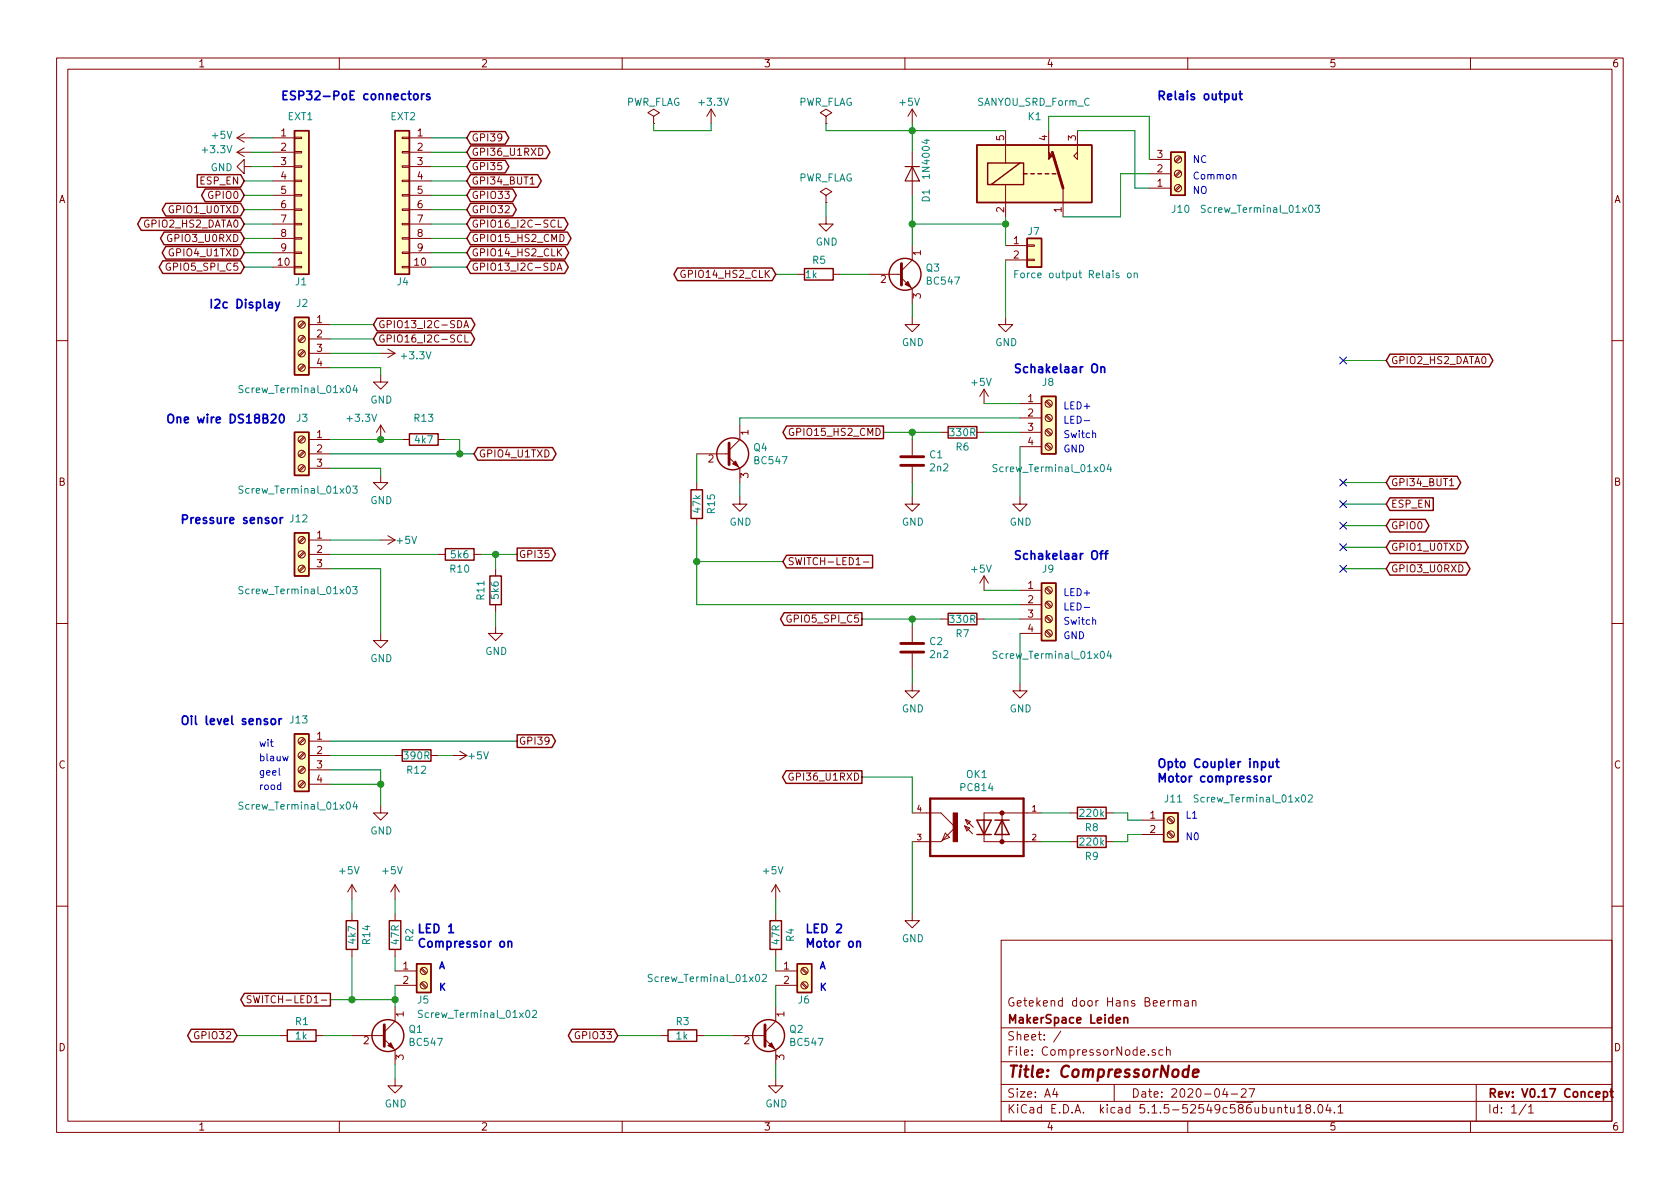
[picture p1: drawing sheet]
EESchema Schematic File Version 4
EELAYER 30 0
EELAYER END
$Descr A4 11693 8268
encoding utf-8
Sheet 1 1
Title "CompressorNode"
Date "2020-04-27"
Rev "V0.17 Concept"
Comp "MakerSpace Leiden"
Comment1 "Getekend door Hans Beerman"
Comment2 ""
Comment3 ""
Comment4 ""
$EndDescr
$Comp
L Connector_Generic:Conn_01x10 J1
U 1 1
P 2100 1350
F 0 "J1" H 2050 750 50  0000 L CNN
F 1 "EXT1" H 2000 1900 50  0000 L CNN
F 2 "Connector_PinSocket_2.54mm:PinSocket_1x10_P2.54mm_Vertical" H 2100 1350 50  0001 C CNN
F 3 "~" H 2100 1350 50  0001 C CNN
	1    2100 1350
	1    0    0    -1  
$EndComp
$Comp
L Connector_Generic:Conn_01x10 J4
U 1 1
P 2800 1350
F 0 "J4" H 2750 750 50  0000 L CNN
F 1 "EXT2" H 2700 1900 50  0000 L CNN
F 2 "Connector_PinSocket_2.54mm:PinSocket_1x10_P2.54mm_Vertical" H 2800 1350 50  0001 C CNN
F 3 "~" H 2800 1350 50  0001 C CNN
	1    2800 1350
	-1   0    0    -1  
$EndComp
Text GLabel 1700 1250 0    50   Input ~ 0
ESP_EN
$Comp
L power:+3.3V #PWR02
U 1 1
P 1750 1050
F 0 "#PWR02" H 1750 900 50  0001 C CNN
F 1 "+3.3V" V 1765 1178 50  0000 L CNN
F 2 "" H 1750 1050 50  0001 C CNN
F 3 "" H 1750 1050 50  0001 C CNN
	1    1750 1050
	0    -1   -1   0   
$EndComp
$Comp
L power:+5V #PWR01
U 1 1
P 1750 950
F 0 "#PWR01" H 1750 800 50  0001 C CNN
F 1 "+5V" V 1765 1078 50  0000 L CNN
F 2 "" H 1750 950 50  0001 C CNN
F 3 "" H 1750 950 50  0001 C CNN
	1    1750 950 
	0    -1   -1   0   
$EndComp
Text GLabel 1700 1550 0    50   BiDi ~ 0
GPIO2_HS2_DATA0
Text GLabel 1700 1450 0    50   BiDi ~ 0
GPIO1_U0TXD
Wire Wire Line
	1750 950  1900 950 
Wire Wire Line
	1750 1050 1900 1050
Wire Wire Line
	1750 1150 1900 1150
Wire Wire Line
	1700 1250 1900 1250
Wire Wire Line
	1700 1450 1900 1450
Wire Wire Line
	1700 1550 1900 1550
Text GLabel 1700 1350 0    50   BiDi ~ 0
GPIO0
Wire Wire Line
	1700 1350 1900 1350
Text GLabel 1700 1650 0    50   BiDi ~ 0
GPIO3_U0RXD
Wire Wire Line
	1700 1650 1900 1650
Text GLabel 1700 1750 0    50   BiDi ~ 0
GPIO4_U1TXD
Wire Wire Line
	1700 1750 1900 1750
Text GLabel 1700 1850 0    50   BiDi ~ 0
GPIO5_SPI_C5
Wire Wire Line
	1700 1850 1900 1850
Text Notes 1950 700  0    59   ~ 12
ESP32-PoE connectors
Text GLabel 3250 950  2    50   BiDi ~ 0
GPI39
Text GLabel 3250 1050 2    50   BiDi ~ 0
GPI36_U1RXD
Text GLabel 3250 1150 2    50   BiDi ~ 0
GPI35
Text GLabel 3250 1350 2    50   BiDi ~ 0
GPIO33
Text GLabel 3250 1450 2    50   BiDi ~ 0
GPIO32
Text GLabel 3250 1550 2    50   BiDi ~ 0
GPIO16_I2C-SCL
Text GLabel 3250 1650 2    50   BiDi ~ 0
GPIO15_HS2_CMD
Text GLabel 3250 1750 2    50   BiDi ~ 0
GPIO14_HS2_CLK
Text GLabel 3250 1850 2    50   BiDi ~ 0
GPIO13_I2C-SDA
Text GLabel 3250 1250 2    50   BiDi ~ 0
GPI34_BUT1
Wire Wire Line
	3000 1050 3250 1050
Wire Wire Line
	3000 1150 3250 1150
Wire Wire Line
	3000 1350 3250 1350
Wire Wire Line
	3000 1450 3250 1450
Wire Wire Line
	3000 1550 3250 1550
Wire Wire Line
	3000 1650 3250 1650
Wire Wire Line
	3000 1750 3250 1750
Wire Wire Line
	3000 1850 3250 1850
$Comp
L Device:R R6
U 1 1
P 6700 3000
F 0 "R6" V 6800 3000 50  0000 C CNN
F 1 "330R" V 6700 3000 50  0000 C CNN
F 2 "Resistor_THT:R_Axial_DIN0207_L6.3mm_D2.5mm_P7.62mm_Horizontal" V 6630 3000 50  0001 C CNN
F 3 "~" H 6700 3000 50  0001 C CNN
	1    6700 3000
	0    1    1    0   
$EndComp
Wire Wire Line
	6850 3000 7100 3000
Wire Wire Line
	7100 3450 7100 3100
$Comp
L Device:C C1
U 1 1
P 6350 3200
F 0 "C1" H 6465 3246 50  0000 L CNN
F 1 "2n2" H 6465 3155 50  0000 L CNN
F 2 "Capacitor_THT:C_Disc_D5.1mm_W3.2mm_P5.00mm" H 6388 3050 50  0001 C CNN
F 3 "~" H 6350 3200 50  0001 C CNN
	1    6350 3200
	1    0    0    -1  
$EndComp
Wire Wire Line
	6350 3450 6350 3350
Wire Wire Line
	6350 3050 6350 3000
Wire Wire Line
	6350 3000 6550 3000
Text GLabel 6000 5400 0    50   Output ~ 0
GPI36_U1RXD
Text Notes 7050 2600 0    59   ~ 12
Schakelaar On
$Comp
L power:GND #PWR020
U 1 1
P 7100 3450
F 0 "#PWR020" H 7100 3200 50  0001 C CNN
F 1 "GND" H 7105 3277 50  0000 C CNN
F 2 "" H 7100 3450 50  0001 C CNN
F 3 "" H 7100 3450 50  0001 C CNN
	1    7100 3450
	1    0    0    -1  
$EndComp
$Comp
L power:GND #PWR016
U 1 1
P 6350 3450
F 0 "#PWR016" H 6350 3200 50  0001 C CNN
F 1 "GND" H 6355 3277 50  0000 C CNN
F 2 "" H 6350 3450 50  0001 C CNN
F 3 "" H 6350 3450 50  0001 C CNN
	1    6350 3450
	1    0    0    -1  
$EndComp
$Comp
L power:GND #PWR03
U 1 1
P 1750 1150
F 0 "#PWR03" H 1750 900 50  0001 C CNN
F 1 "GND" V 1755 1022 50  0000 R CNN
F 2 "" H 1750 1150 50  0001 C CNN
F 3 "" H 1750 1150 50  0001 C CNN
	1    1750 1150
	0    1    1    0   
$EndComp
$Comp
L Connector:Screw_Terminal_01x03 J10
U 1 1
P 8200 1200
F 0 "J10" H 8150 1450 50  0000 L CNN
F 1 "Screw_Terminal_01x03" H 8350 1450 50  0000 L CNN
F 2 "TerminalBlock_RND:TerminalBlock_RND_205-00288_1x03_P5.08mm_Horizontal" H 8200 1200 50  0001 C CNN
F 3 "~" H 8200 1200 50  0001 C CNN
	1    8200 1200
	1    0    0    1   
$EndComp
Wire Wire Line
	7300 900  7300 800 
Wire Wire Line
	7300 800  8000 800 
Wire Wire Line
	8000 800  8000 1100
$Comp
L power:+5V #PWR014
U 1 1
P 6350 850
F 0 "#PWR014" H 6350 700 50  0001 C CNN
F 1 "+5V" H 6250 1000 50  0000 L CNN
F 2 "" H 6350 850 50  0001 C CNN
F 3 "" H 6350 850 50  0001 C CNN
	1    6350 850 
	1    0    0    -1  
$EndComp
Wire Wire Line
	6350 850  6350 900 
$Comp
L Connector:Screw_Terminal_01x02 J11
U 1 1
P 8150 5700
F 0 "J11" H 8100 5850 50  0000 L CNN
F 1 "Screw_Terminal_01x02" H 8300 5850 50  0000 L CNN
F 2 "TerminalBlock_RND:TerminalBlock_RND_205-00287_1x02_P5.08mm_Horizontal" H 8150 5700 50  0001 C CNN
F 3 "~" H 8150 5700 50  0001 C CNN
	1    8150 5700
	1    0    0    -1  
$EndComp
$Comp
L Device:R R9
U 1 1
P 7600 5850
F 0 "R9" V 7700 5850 50  0000 C CNN
F 1 "220k" V 7600 5850 50  0000 C CNN
F 2 "Resistor_THT:R_Axial_DIN0614_L14.3mm_D5.7mm_P20.32mm_Horizontal" V 7530 5850 50  0001 C CNN
F 3 "~" H 7600 5850 50  0001 C CNN
	1    7600 5850
	0    1    1    0   
$EndComp
$Comp
L Device:R R8
U 1 1
P 7600 5650
F 0 "R8" V 7700 5650 50  0000 C CNN
F 1 "220k" V 7600 5650 50  0000 C CNN
F 2 "Resistor_THT:R_Axial_DIN0614_L14.3mm_D5.7mm_P20.32mm_Horizontal" V 7530 5650 50  0001 C CNN
F 3 "~" H 7600 5650 50  0001 C CNN
	1    7600 5650
	0    1    1    0   
$EndComp
Wire Wire Line
	7750 5850 7850 5850
Wire Wire Line
	7850 5850 7850 5800
Wire Wire Line
	7850 5800 7950 5800
Wire Wire Line
	7750 5650 7850 5650
Wire Wire Line
	7850 5650 7850 5700
Wire Wire Line
	7850 5700 7950 5700
$Comp
L power:GND #PWR018
U 1 1
P 6350 6350
F 0 "#PWR018" H 6350 6100 50  0001 C CNN
F 1 "GND" H 6355 6177 50  0000 C CNN
F 2 "" H 6350 6350 50  0001 C CNN
F 3 "" H 6350 6350 50  0001 C CNN
	1    6350 6350
	1    0    0    -1  
$EndComp
Wire Wire Line
	6350 5850 6350 6350
Wire Wire Line
	6350 5400 6350 5650
Text Notes 8050 700  0    59   ~ 12
Relais output
Text Notes 8050 5450 0    59   ~ 12
Opto Coupler input \nMotor compressor
$Comp
L power:PWR_FLAG #FLG02
U 1 1
P 5750 850
F 0 "#FLG02" H 5750 925 50  0001 C CNN
F 1 "PWR_FLAG" H 5750 1000 50  0000 C CNN
F 2 "" H 5750 850 50  0001 C CNN
F 3 "~" H 5750 850 50  0001 C CNN
	1    5750 850 
	1    0    0    -1  
$EndComp
Text Notes 8300 1135 0    49   ~ 0
NC
Text Notes 8300 1350 0    49   ~ 0
NO
Text Notes 8300 1250 0    49   ~ 0
Common
Text Notes 8250 5700 0    49   ~ 0
L1
$Comp
L power:GND #PWR015
U 1 1
P 6350 2200
F 0 "#PWR015" H 6350 1950 50  0001 C CNN
F 1 "GND" H 6355 2027 50  0000 C CNN
F 2 "" H 6350 2200 50  0001 C CNN
F 3 "" H 6350 2200 50  0001 C CNN
	1    6350 2200
	1    0    0    -1  
$EndComp
$Comp
L Connector_Generic:Conn_01x02 J7
U 1 1
P 7200 1700
F 0 "J7" H 7150 1800 50  0000 L CNN
F 1 "Force output Relais on" H 7050 1500 50  0000 L CNN
F 2 "Connector_PinHeader_2.54mm:PinHeader_1x02_P2.54mm_Vertical" H 7200 1700 50  0001 C CNN
F 3 "~" H 7200 1700 50  0001 C CNN
	1    7200 1700
	1    0    0    -1  
$EndComp
$Comp
L Diode:1N4004 D1
U 1 1
P 6350 1200
F 0 "D1" H 6450 1300 50  0000 L CNN
F 1 "1N4004" H 6100 1300 50  0000 L CNN
F 2 "Diode_THT:D_DO-41_SOD81_P10.16mm_Horizontal" H 6350 1025 50  0001 C CNN
F 3 "http://www.vishay.com/docs/88503/1n4001.pdf" H 6350 1200 50  0001 C CNN
	1    6350 1200
	0    1    1    0   
$EndComp
Wire Wire Line
	7400 1500 7800 1500
Wire Wire Line
	7800 1500 7800 1200
Wire Wire Line
	7800 1200 8000 1200
Wire Wire Line
	7500 900  7900 900 
Wire Wire Line
	7900 900  7900 1300
Wire Wire Line
	7900 1300 8000 1300
$Comp
L Relay:SANYOU_SRD_Form_C K1
U 1 1
P 7200 1200
F 0 "K1" H 7150 1600 50  0000 L CNN
F 1 "SANYOU_SRD_Form_C" H 6800 1700 50  0000 L CNN
F 2 "Relay_THT:Relay_SPDT_SANYOU_SRD_Series_Form_C" H 7650 1150 50  0001 L CNN
F 3 "http://www.sanyourelay.ca/public/products/pdf/SRD.pdf" H 7200 1200 50  0001 C CNN
	1    7200 1200
	1    0    0    -1  
$EndComp
$Comp
L Transistor_BJT:BC547 Q3
U 1 1
P 6250 1900
F 0 "Q3" H 6441 1946 50  0000 L CNN
F 1 "BC547" H 6441 1855 50  0000 L CNN
F 2 "Package_TO_SOT_THT:TO-92_Inline" H 6450 1825 50  0001 L CIN
F 3 "http://www.fairchildsemi.com/ds/BC/BC547.pdf" H 6250 1900 50  0001 L CNN
	1    6250 1900
	1    0    0    -1  
$EndComp
$Comp
L power:GND #PWR019
U 1 1
P 7000 2200
F 0 "#PWR019" H 7000 1950 50  0001 C CNN
F 1 "GND" H 7005 2027 50  0000 C CNN
F 2 "" H 7000 2200 50  0001 C CNN
F 3 "" H 7000 2200 50  0001 C CNN
	1    7000 2200
	1    0    0    -1  
$EndComp
Wire Wire Line
	7250 5850 7450 5850
Wire Wire Line
	7250 5650 7450 5650
Wire Wire Line
	7000 1800 7000 2200
Wire Wire Line
	7000 1700 7000 1550
Wire Wire Line
	7000 1550 6350 1550
Wire Wire Line
	6350 1550 6350 1350
Connection ~ 7000 1550
Wire Wire Line
	7000 1550 7000 1500
Wire Wire Line
	6350 2200 6350 2100
Wire Wire Line
	6350 1700 6350 1550
Connection ~ 6350 1550
$Comp
L Device:R R5
U 1 1
P 5700 1900
F 0 "R5" V 5600 1850 50  0000 L CNN
F 1 "1k" V 5700 1800 50  0000 L CNN
F 2 "Resistor_THT:R_Axial_DIN0207_L6.3mm_D2.5mm_P7.62mm_Horizontal" V 5630 1900 50  0001 C CNN
F 3 "~" H 5700 1900 50  0001 C CNN
	1    5700 1900
	0    1    1    0   
$EndComp
Wire Wire Line
	6350 900  6350 1050
Connection ~ 6350 900 
Wire Wire Line
	5850 1900 6050 1900
Wire Wire Line
	5400 1900 5550 1900
$Comp
L power:GND #PWR013
U 1 1
P 5750 1500
F 0 "#PWR013" H 5750 1250 50  0001 C CNN
F 1 "GND" H 5755 1327 50  0000 C CNN
F 2 "" H 5750 1500 50  0001 C CNN
F 3 "" H 5750 1500 50  0001 C CNN
	1    5750 1500
	1    0    0    -1  
$EndComp
$Comp
L power:PWR_FLAG #FLG03
U 1 1
P 5750 1400
F 0 "#FLG03" H 5750 1475 50  0001 C CNN
F 1 "PWR_FLAG" H 5750 1573 50  0000 C CNN
F 2 "" H 5750 1400 50  0001 C CNN
F 3 "~" H 5750 1400 50  0001 C CNN
	1    5750 1400
	1    0    0    -1  
$EndComp
Wire Wire Line
	6150 3000 6350 3000
Connection ~ 6350 3000
Wire Wire Line
	6350 900  7000 900 
Wire Wire Line
	5750 850  5750 900 
Wire Wire Line
	5750 900  6350 900 
$Comp
L Device:R R7
U 1 1
P 6700 4300
F 0 "R7" V 6800 4300 50  0000 C CNN
F 1 "330R" V 6700 4300 50  0000 C CNN
F 2 "Resistor_THT:R_Axial_DIN0207_L6.3mm_D2.5mm_P7.62mm_Horizontal" V 6630 4300 50  0001 C CNN
F 3 "~" H 6700 4300 50  0001 C CNN
	1    6700 4300
	0    1    1    0   
$EndComp
Wire Wire Line
	6850 4300 7100 4300
Wire Wire Line
	7100 4750 7100 4400
$Comp
L Device:C C2
U 1 1
P 6350 4500
F 0 "C2" H 6465 4546 50  0000 L CNN
F 1 "2n2" H 6465 4455 50  0000 L CNN
F 2 "Capacitor_THT:C_Disc_D5.1mm_W3.2mm_P5.00mm" H 6388 4350 50  0001 C CNN
F 3 "~" H 6350 4500 50  0001 C CNN
	1    6350 4500
	1    0    0    -1  
$EndComp
Wire Wire Line
	6350 4750 6350 4650
Wire Wire Line
	6350 4350 6350 4300
Wire Wire Line
	6350 4300 6550 4300
Text Notes 7050 3900 0    59   ~ 12
Schakelaar Off
$Comp
L power:GND #PWR021
U 1 1
P 7100 4750
F 0 "#PWR021" H 7100 4500 50  0001 C CNN
F 1 "GND" H 7105 4577 50  0000 C CNN
F 2 "" H 7100 4750 50  0001 C CNN
F 3 "" H 7100 4750 50  0001 C CNN
	1    7100 4750
	1    0    0    -1  
$EndComp
$Comp
L power:GND #PWR017
U 1 1
P 6350 4750
F 0 "#PWR017" H 6350 4500 50  0001 C CNN
F 1 "GND" H 6355 4577 50  0000 C CNN
F 2 "" H 6350 4750 50  0001 C CNN
F 3 "" H 6350 4750 50  0001 C CNN
	1    6350 4750
	1    0    0    -1  
$EndComp
Wire Wire Line
	6000 4300 6350 4300
Connection ~ 6350 4300
Text GLabel 3600 3850 2    50   Output ~ 0
GPI35
Wire Wire Line
	6000 5400 6350 5400
Text Notes 8250 5850 0    49   ~ 0
N0
$Comp
L Connector:Screw_Terminal_01x04 J2
U 1 1
P 2100 2350
F 0 "J2" H 2050 2600 50  0000 L CNN
F 1 "Screw_Terminal_01x04" H 1700 2000 50  0000 L CNN
F 2 "TerminalBlock_RND:TerminalBlock_RND_205-00289_1x04_P5.08mm_Horizontal" H 2100 2350 50  0001 C CNN
F 3 "~" H 2100 2350 50  0001 C CNN
	1    2100 2350
	-1   0    0    -1  
$EndComp
$Comp
L power:GND #PWR09
U 1 1
P 2750 7500
F 0 "#PWR09" H 2750 7250 50  0001 C CNN
F 1 "GND" H 2755 7327 50  0000 C CNN
F 2 "" H 2750 7500 50  0001 C CNN
F 3 "" H 2750 7500 50  0001 C CNN
	1    2750 7500
	1    0    0    -1  
$EndComp
$Comp
L Transistor_BJT:BC547 Q1
U 1 1
P 2650 7200
F 0 "Q1" H 2841 7246 50  0000 L CNN
F 1 "BC547" H 2841 7155 50  0000 L CNN
F 2 "Package_TO_SOT_THT:TO-92_Inline" H 2850 7125 50  0001 L CIN
F 3 "http://www.fairchildsemi.com/ds/BC/BC547.pdf" H 2650 7200 50  0001 L CNN
	1    2650 7200
	1    0    0    -1  
$EndComp
Wire Wire Line
	2750 7500 2750 7400
Wire Wire Line
	2750 7000 2750 6950
$Comp
L Device:R R1
U 1 1
P 2100 7200
F 0 "R1" V 2000 7150 50  0000 L CNN
F 1 "1k" V 2100 7150 50  0000 L CNN
F 2 "Resistor_THT:R_Axial_DIN0207_L6.3mm_D2.5mm_P7.62mm_Horizontal" V 2030 7200 50  0001 C CNN
F 3 "~" H 2100 7200 50  0001 C CNN
	1    2100 7200
	0    1    1    0   
$EndComp
Wire Wire Line
	2250 7200 2450 7200
$Comp
L power:GND #PWR012
U 1 1
P 5400 7500
F 0 "#PWR012" H 5400 7250 50  0001 C CNN
F 1 "GND" H 5405 7327 50  0000 C CNN
F 2 "" H 5400 7500 50  0001 C CNN
F 3 "" H 5400 7500 50  0001 C CNN
	1    5400 7500
	1    0    0    -1  
$EndComp
$Comp
L Transistor_BJT:BC547 Q2
U 1 1
P 5300 7200
F 0 "Q2" H 5491 7246 50  0000 L CNN
F 1 "BC547" H 5491 7155 50  0000 L CNN
F 2 "Package_TO_SOT_THT:TO-92_Inline" H 5500 7125 50  0001 L CIN
F 3 "http://www.fairchildsemi.com/ds/BC/BC547.pdf" H 5300 7200 50  0001 L CNN
	1    5300 7200
	1    0    0    -1  
$EndComp
Wire Wire Line
	5400 7500 5400 7400
$Comp
L Device:R R3
U 1 1
P 4750 7200
F 0 "R3" V 4650 7150 50  0000 L CNN
F 1 "1k" V 4750 7150 50  0000 L CNN
F 2 "Resistor_THT:R_Axial_DIN0207_L6.3mm_D2.5mm_P7.62mm_Horizontal" V 4680 7200 50  0001 C CNN
F 3 "~" H 4750 7200 50  0001 C CNN
	1    4750 7200
	0    1    1    0   
$EndComp
Wire Wire Line
	4900 7200 5100 7200
Text GLabel 1650 7200 0    50   BiDi ~ 0
GPIO32
Wire Wire Line
	1650 7200 1950 7200
Text GLabel 4300 7200 0    50   BiDi ~ 0
GPIO33
Wire Wire Line
	4300 7200 4600 7200
$Comp
L Connector:Screw_Terminal_01x02 J5
U 1 1
P 2950 6750
F 0 "J5" H 2900 6550 50  0000 L CNN
F 1 "Screw_Terminal_01x02" H 2900 6450 50  0000 L CNN
F 2 "TerminalBlock_RND:TerminalBlock_RND_205-00287_1x02_P5.08mm_Horizontal" H 2950 6750 50  0001 C CNN
F 3 "~" H 2950 6750 50  0001 C CNN
	1    2950 6750
	1    0    0    -1  
$EndComp
$Comp
L power:+5V #PWR08
U 1 1
P 2750 6250
F 0 "#PWR08" H 2750 6100 50  0001 C CNN
F 1 "+5V" H 2650 6450 50  0000 L CNN
F 2 "" H 2750 6250 50  0001 C CNN
F 3 "" H 2750 6250 50  0001 C CNN
	1    2750 6250
	1    0    0    -1  
$EndComp
Wire Wire Line
	2750 6750 2750 6650
$Comp
L Device:R R2
U 1 1
P 2750 6500
F 0 "R2" V 2850 6500 50  0000 C CNN
F 1 "47R" V 2750 6500 50  0000 C CNN
F 2 "Resistor_THT:R_Axial_DIN0207_L6.3mm_D2.5mm_P7.62mm_Horizontal" V 2680 6500 50  0001 C CNN
F 3 "~" H 2750 6500 50  0001 C CNN
	1    2750 6500
	1    0    0    -1  
$EndComp
Wire Wire Line
	2750 6350 2750 6250
Wire Wire Line
	5400 7000 5400 6850
$Comp
L Connector:Screw_Terminal_01x02 J6
U 1 1
P 5600 6750
F 0 "J6" H 5550 6550 50  0000 L CNN
F 1 "Screw_Terminal_01x02" H 4500 6700 50  0000 L CNN
F 2 "TerminalBlock_RND:TerminalBlock_RND_205-00287_1x02_P5.08mm_Horizontal" H 5600 6750 50  0001 C CNN
F 3 "~" H 5600 6750 50  0001 C CNN
	1    5600 6750
	1    0    0    -1  
$EndComp
$Comp
L power:+5V #PWR011
U 1 1
P 5400 6250
F 0 "#PWR011" H 5400 6100 50  0001 C CNN
F 1 "+5V" H 5300 6450 50  0000 L CNN
F 2 "" H 5400 6250 50  0001 C CNN
F 3 "" H 5400 6250 50  0001 C CNN
	1    5400 6250
	1    0    0    -1  
$EndComp
Wire Wire Line
	5400 6750 5400 6650
$Comp
L Device:R R4
U 1 1
P 5400 6500
F 0 "R4" V 5500 6500 50  0000 C CNN
F 1 "47R" V 5400 6500 50  0000 C CNN
F 2 "Resistor_THT:R_Axial_DIN0207_L6.3mm_D2.5mm_P7.62mm_Horizontal" V 5330 6500 50  0001 C CNN
F 3 "~" H 5400 6500 50  0001 C CNN
	1    5400 6500
	1    0    0    -1  
$EndComp
Wire Wire Line
	5400 6350 5400 6250
Text Notes 2900 6600 0    59   ~ 12
LED 1\nCompressor on
Text Notes 5600 6600 0    59   ~ 12
LED 2\nMotor on
Text GLabel 2600 2250 2    50   BiDi ~ 0
GPIO13_I2C-SDA
Text GLabel 2600 2350 2    50   BiDi ~ 0
GPIO16_I2C-SCL
Wire Wire Line
	2300 2250 2600 2250
Wire Wire Line
	2300 2350 2600 2350
$Comp
L power:+3.3V #PWR04
U 1 1
P 2650 2450
F 0 "#PWR04" H 2650 2300 50  0001 C CNN
F 1 "+3.3V" V 2665 2578 50  0000 L CNN
F 2 "" H 2650 2450 50  0001 C CNN
F 3 "" H 2650 2450 50  0001 C CNN
	1    2650 2450
	0    1    1    0   
$EndComp
Wire Wire Line
	2650 2450 2300 2450
$Comp
L power:+3.3V #PWR010
U 1 1
P 4950 850
F 0 "#PWR010" H 4950 700 50  0001 C CNN
F 1 "+3.3V" H 4850 1000 50  0000 L CNN
F 2 "" H 4950 850 50  0001 C CNN
F 3 "" H 4950 850 50  0001 C CNN
	1    4950 850 
	1    0    0    -1  
$EndComp
$Comp
L power:PWR_FLAG #FLG01
U 1 1
P 4550 850
F 0 "#FLG01" H 4550 925 50  0001 C CNN
F 1 "PWR_FLAG" H 4550 1000 50  0000 C CNN
F 2 "" H 4550 850 50  0001 C CNN
F 3 "~" H 4550 850 50  0001 C CNN
	1    4550 850 
	1    0    0    -1  
$EndComp
Wire Wire Line
	4550 850  4550 900 
Wire Wire Line
	4550 900  4950 900 
Wire Wire Line
	4950 900  4950 850 
$Comp
L power:GND #PWR05
U 1 1
P 2650 2600
F 0 "#PWR05" H 2650 2350 50  0001 C CNN
F 1 "GND" H 2655 2427 50  0000 C CNN
F 2 "" H 2650 2600 50  0001 C CNN
F 3 "" H 2650 2600 50  0001 C CNN
	1    2650 2600
	1    0    0    -1  
$EndComp
Wire Wire Line
	2300 2550 2650 2550
Wire Wire Line
	2650 2550 2650 2600
Text Notes 1450 2150 0    59   ~ 12
I2c Display
$Comp
L Connector:Screw_Terminal_01x03 J3
U 1 1
P 2100 3150
F 0 "J3" H 2050 3400 50  0000 L CNN
F 1 "Screw_Terminal_01x03" H 1700 2900 50  0000 L CNN
F 2 "TerminalBlock_RND:TerminalBlock_RND_205-00288_1x03_P5.08mm_Horizontal" H 2100 3150 50  0001 C CNN
F 3 "~" H 2100 3150 50  0001 C CNN
	1    2100 3150
	-1   0    0    -1  
$EndComp
Text GLabel 3300 3150 2    50   BiDi ~ 0
GPIO4_U1TXD
$Comp
L power:GND #PWR07
U 1 1
P 2650 3300
F 0 "#PWR07" H 2650 3050 50  0001 C CNN
F 1 "GND" H 2655 3127 50  0000 C CNN
F 2 "" H 2650 3300 50  0001 C CNN
F 3 "" H 2650 3300 50  0001 C CNN
	1    2650 3300
	1    0    0    -1  
$EndComp
Wire Wire Line
	2300 3250 2650 3250
Wire Wire Line
	2650 3250 2650 3300
$Comp
L power:+3.3V #PWR06
U 1 1
P 2650 3050
F 0 "#PWR06" H 2650 2900 50  0001 C CNN
F 1 "+3.3V" H 2400 3200 50  0000 L CNN
F 2 "" H 2650 3050 50  0001 C CNN
F 3 "" H 2650 3050 50  0001 C CNN
	1    2650 3050
	1    0    0    -1  
$EndComp
Wire Wire Line
	2300 3050 2650 3050
Text Notes 1150 2950 0    59   ~ 12
One wire DS18B20
Text GLabel 5400 1900 0    50   BiDi ~ 0
GPIO14_HS2_CLK
Text GLabel 6000 4300 0    50   Output ~ 0
GPIO5_SPI_C5
Text GLabel 9650 2500 2    50   BiDi ~ 0
GPIO2_HS2_DATA0
NoConn ~ 9350 2500
Wire Wire Line
	9350 2500 9650 2500
Wire Wire Line
	3000 1250 3250 1250
Text GLabel 9650 3350 2    50   BiDi ~ 0
GPI34_BUT1
Text GLabel 9650 3500 2    50   Input ~ 0
ESP_EN
NoConn ~ 9350 3350
Wire Wire Line
	9350 3350 9650 3350
NoConn ~ 9350 3500
Wire Wire Line
	9350 3500 9650 3500
NoConn ~ 9350 3650
Wire Wire Line
	9350 3650 9650 3650
NoConn ~ 9350 3800
Wire Wire Line
	9350 3800 9650 3800
NoConn ~ 9350 3950
Wire Wire Line
	9350 3950 9650 3950
Text GLabel 9650 3650 2    50   BiDi ~ 0
GPIO0
Text GLabel 9650 3800 2    50   BiDi ~ 0
GPIO1_U0TXD
Text GLabel 9650 3950 2    50   BiDi ~ 0
GPIO3_U0RXD
$Comp
L Connector:Screw_Terminal_01x03 J12
U 1 1
P 2100 3850
F 0 "J12" H 2050 4100 50  0000 L CNN
F 1 "Screw_Terminal_01x03" H 1700 3600 50  0000 L CNN
F 2 "TerminalBlock_RND:TerminalBlock_RND_205-00288_1x03_P5.08mm_Horizontal" H 2100 3850 50  0001 C CNN
F 3 "~" H 2100 3850 50  0001 C CNN
	1    2100 3850
	-1   0    0    -1  
$EndComp
$Comp
L power:GND #PWR023
U 1 1
P 2650 4400
F 0 "#PWR023" H 2650 4150 50  0001 C CNN
F 1 "GND" H 2655 4227 50  0000 C CNN
F 2 "" H 2650 4400 50  0001 C CNN
F 3 "" H 2650 4400 50  0001 C CNN
	1    2650 4400
	1    0    0    -1  
$EndComp
Wire Wire Line
	2300 3950 2650 3950
Wire Wire Line
	2300 3750 2650 3750
$Comp
L Device:R R10
U 1 1
P 3200 3850
F 0 "R10" V 3300 3850 50  0000 C CNN
F 1 "5k6" V 3200 3850 50  0000 C CNN
F 2 "Resistor_THT:R_Axial_DIN0207_L6.3mm_D2.5mm_P7.62mm_Horizontal" V 3130 3850 50  0001 C CNN
F 3 "~" H 3200 3850 50  0001 C CNN
	1    3200 3850
	0    1    1    0   
$EndComp
$Comp
L power:GND #PWR024
U 1 1
P 3450 4350
F 0 "#PWR024" H 3450 4100 50  0001 C CNN
F 1 "GND" H 3455 4177 50  0000 C CNN
F 2 "" H 3450 4350 50  0001 C CNN
F 3 "" H 3450 4350 50  0001 C CNN
	1    3450 4350
	1    0    0    -1  
$EndComp
Wire Wire Line
	2300 3850 3050 3850
$Comp
L Device:R R11
U 1 1
P 3450 4100
F 0 "R11" V 3550 4100 50  0000 C CNN
F 1 "5k6" V 3450 4100 50  0000 C CNN
F 2 "Resistor_THT:R_Axial_DIN0207_L6.3mm_D2.5mm_P7.62mm_Horizontal" V 3380 4100 50  0001 C CNN
F 3 "~" H 3450 4100 50  0001 C CNN
	1    3450 4100
	-1   0    0    1   
$EndComp
Wire Wire Line
	2650 3950 2650 4400
Wire Wire Line
	3350 3850 3450 3850
Wire Wire Line
	3450 3850 3450 3950
Wire Wire Line
	3450 4250 3450 4350
Text Notes 1250 3650 0    59   ~ 12
Pressure sensor
Wire Wire Line
	3450 3850 3600 3850
Connection ~ 3450 3850
Text GLabel 6150 3000 0    50   Output ~ 0
GPIO15_HS2_CMD
Wire Wire Line
	3000 950  3250 950 
Text GLabel 3600 5150 2    50   Output ~ 0
GPI39
$Comp
L Connector:Screw_Terminal_01x04 J13
U 1 1
P 2100 5250
F 0 "J13" H 2050 5500 50  0000 L CNN
F 1 "Screw_Terminal_01x04" H 1700 4900 50  0000 L CNN
F 2 "TerminalBlock_RND:TerminalBlock_RND_205-00289_1x04_P5.08mm_Horizontal" H 2100 5250 50  0001 C CNN
F 3 "~" H 2100 5250 50  0001 C CNN
	1    2100 5250
	-1   0    0    -1  
$EndComp
Text Notes 1800 5200 0    49   ~ 0
wit
Text Notes 1800 5300 0    49   ~ 0
blauw
Text Notes 1800 5400 0    49   ~ 0
geel
Text Notes 1800 5500 0    49   ~ 0
rood
Text Notes 1250 5050 0    59   ~ 12
Oil level sensor
$Comp
L power:GND #PWR025
U 1 1
P 2650 5600
F 0 "#PWR025" H 2650 5350 50  0001 C CNN
F 1 "GND" H 2655 5427 50  0000 C CNN
F 2 "" H 2650 5600 50  0001 C CNN
F 3 "" H 2650 5600 50  0001 C CNN
	1    2650 5600
	1    0    0    -1  
$EndComp
Wire Wire Line
	2300 5350 2650 5350
Wire Wire Line
	2650 5350 2650 5450
Wire Wire Line
	2300 5450 2650 5450
Connection ~ 2650 5450
Wire Wire Line
	2650 5450 2650 5600
$Comp
L power:+5V #PWR026
U 1 1
P 3150 5250
F 0 "#PWR026" H 3150 5100 50  0001 C CNN
F 1 "+5V" V 3150 5350 50  0000 L CNN
F 2 "" H 3150 5250 50  0001 C CNN
F 3 "" H 3150 5250 50  0001 C CNN
	1    3150 5250
	0    1    1    0   
$EndComp
$Comp
L Device:R R12
U 1 1
P 2900 5250
F 0 "R12" V 3000 5250 50  0000 C CNN
F 1 "390R" V 2900 5250 50  0000 C CNN
F 2 "Resistor_THT:R_Axial_DIN0207_L6.3mm_D2.5mm_P7.62mm_Horizontal" V 2830 5250 50  0001 C CNN
F 3 "~" H 2900 5250 50  0001 C CNN
	1    2900 5250
	0    1    1    0   
$EndComp
Wire Wire Line
	2300 5250 2750 5250
Wire Wire Line
	3050 5250 3150 5250
Wire Wire Line
	2300 5150 3600 5150
$Comp
L PC814:PC814 OK1
U 1 1
P 6850 5750
F 0 "OK1" H 6900 6120 50  0000 C CNN
F 1 "PC814" H 6900 6029 50  0000 C CNN
F 2 "Package_DIP:DIP-4_W7.62mm" H 6850 5750 50  0001 L BNN
F 3 "" H 6850 5750 50  0001 L BNN
F 4 "unknown" H 6850 5750 50  0001 L BNN "Field4"
F 5 "9707662" H 6850 5750 50  0001 L BNN "Field5"
F 6 "" H 6850 5750 50  0001 L BNN "Field6"
	1    6850 5750
	-1   0    0    -1  
$EndComp
Text Notes 3050 6750 0    49   ~ 10
A
Text Notes 3050 6900 0    49   ~ 10
K
Text Notes 5700 6750 0    49   ~ 10
A
Text Notes 5700 6900 0    49   ~ 10
K
$Comp
L Device:R R13
U 1 1
P 2950 3050
F 0 "R13" V 2800 3050 50  0000 C CNN
F 1 "4k7" V 2950 3050 50  0000 C CNN
F 2 "Resistor_THT:R_Axial_DIN0207_L6.3mm_D2.5mm_P7.62mm_Horizontal" V 2880 3050 50  0001 C CNN
F 3 "~" H 2950 3050 50  0001 C CNN
	1    2950 3050
	0    1    1    0   
$EndComp
Wire Wire Line
	2650 3050 2800 3050
Connection ~ 2650 3050
Wire Wire Line
	2300 3150 3200 3150
Wire Wire Line
	3100 3050 3200 3050
Wire Wire Line
	3200 3050 3200 3150
Connection ~ 3200 3150
Wire Wire Line
	3200 3150 3300 3150
$Comp
L power:+5V #PWR022
U 1 1
P 2650 3750
F 0 "#PWR022" H 2650 3600 50  0001 C CNN
F 1 "+5V" V 2650 3850 50  0000 L CNN
F 2 "" H 2650 3750 50  0001 C CNN
F 3 "" H 2650 3750 50  0001 C CNN
	1    2650 3750
	0    1    1    0   
$EndComp
Wire Wire Line
	5750 1500 5750 1400
Text Notes 7400 4150 0    49   ~ 0
LED+
Text Notes 7400 4450 0    49   ~ 0
GND
Text Notes 7400 4350 0    49   ~ 0
Switch
$Comp
L power:+5V #PWR028
U 1 1
P 6850 4100
F 0 "#PWR028" H 6850 3950 50  0001 C CNN
F 1 "+5V" H 6750 4250 50  0000 L CNN
F 2 "" H 6850 4100 50  0001 C CNN
F 3 "" H 6850 4100 50  0001 C CNN
	1    6850 4100
	1    0    0    -1  
$EndComp
Wire Wire Line
	6850 4100 7100 4100
$Comp
L Connector:Screw_Terminal_01x04 J9
U 1 1
P 7300 4200
F 0 "J9" H 7250 4450 50  0000 L CNN
F 1 "Screw_Terminal_01x04" H 6900 3850 50  0000 L CNN
F 2 "TerminalBlock_RND:TerminalBlock_RND_205-00289_1x04_P5.08mm_Horizontal" H 7300 4200 50  0001 C CNN
F 3 "~" H 7300 4200 50  0001 C CNN
	1    7300 4200
	1    0    0    -1  
$EndComp
Text Notes 7400 4250 0    49   ~ 0
LED-
Text GLabel 5450 3900 2    50   Input ~ 0
SWITCH-LED1-
Text GLabel 2300 6950 0    50   Output ~ 0
SWITCH-LED1-
Wire Wire Line
	2300 6950 2450 6950
Connection ~ 2750 6950
Wire Wire Line
	2750 6950 2750 6850
$Comp
L Device:R R14
U 1 1
P 2450 6500
F 0 "R14" V 2550 6500 50  0000 C CNN
F 1 "4k7" V 2450 6500 50  0000 C CNN
F 2 "Resistor_THT:R_Axial_DIN0207_L6.3mm_D2.5mm_P7.62mm_Horizontal" V 2380 6500 50  0001 C CNN
F 3 "~" H 2450 6500 50  0001 C CNN
	1    2450 6500
	1    0    0    -1  
$EndComp
Wire Wire Line
	2450 6650 2450 6950
Connection ~ 2450 6950
Wire Wire Line
	2450 6950 2750 6950
$Comp
L power:+5V #PWR027
U 1 1
P 2450 6250
F 0 "#PWR027" H 2450 6100 50  0001 C CNN
F 1 "+5V" H 2350 6450 50  0000 L CNN
F 2 "" H 2450 6250 50  0001 C CNN
F 3 "" H 2450 6250 50  0001 C CNN
	1    2450 6250
	1    0    0    -1  
$EndComp
Wire Wire Line
	2450 6350 2450 6250
$Comp
L power:GND #PWR029
U 1 1
P 5150 3450
F 0 "#PWR029" H 5150 3200 50  0001 C CNN
F 1 "GND" H 5155 3277 50  0000 C CNN
F 2 "" H 5150 3450 50  0001 C CNN
F 3 "" H 5150 3450 50  0001 C CNN
	1    5150 3450
	1    0    0    -1  
$EndComp
$Comp
L Transistor_BJT:BC547 Q4
U 1 1
P 5050 3150
F 0 "Q4" H 5241 3196 50  0000 L CNN
F 1 "BC547" H 5241 3105 50  0000 L CNN
F 2 "Package_TO_SOT_THT:TO-92_Inline" H 5250 3075 50  0001 L CIN
F 3 "http://www.fairchildsemi.com/ds/BC/BC547.pdf" H 5050 3150 50  0001 L CNN
	1    5050 3150
	1    0    0    -1  
$EndComp
Wire Wire Line
	5150 3450 5150 3350
Text Notes 7400 2850 0    49   ~ 0
LED+
Text Notes 7400 3150 0    49   ~ 0
GND
Text Notes 7400 3050 0    49   ~ 0
Switch
$Comp
L Connector:Screw_Terminal_01x04 J8
U 1 1
P 7300 2900
F 0 "J8" H 7250 3150 50  0000 L CNN
F 1 "Screw_Terminal_01x04" H 6900 2550 50  0000 L CNN
F 2 "TerminalBlock_RND:TerminalBlock_RND_205-00289_1x04_P5.08mm_Horizontal" H 7300 2900 50  0001 C CNN
F 3 "~" H 7300 2900 50  0001 C CNN
	1    7300 2900
	1    0    0    -1  
$EndComp
Text Notes 7400 2950 0    49   ~ 0
LED-
$Comp
L power:+5V #PWR030
U 1 1
P 6850 2800
F 0 "#PWR030" H 6850 2650 50  0001 C CNN
F 1 "+5V" H 6750 2950 50  0000 L CNN
F 2 "" H 6850 2800 50  0001 C CNN
F 3 "" H 6850 2800 50  0001 C CNN
	1    6850 2800
	1    0    0    -1  
$EndComp
Wire Wire Line
	6850 2800 7100 2800
Wire Wire Line
	4850 4200 7100 4200
Wire Wire Line
	5450 3900 4850 3900
Wire Wire Line
	4850 3900 4850 4200
Wire Wire Line
	7100 2900 5150 2900
Wire Wire Line
	5150 2900 5150 2950
$Comp
L Device:R R15
U 1 1
P 4850 3500
F 0 "R15" V 4950 3500 50  0000 C CNN
F 1 "47k" V 4850 3500 50  0000 C CNN
F 2 "Resistor_THT:R_Axial_DIN0207_L6.3mm_D2.5mm_P7.62mm_Horizontal" V 4780 3500 50  0001 C CNN
F 3 "~" H 4850 3500 50  0001 C CNN
	1    4850 3500
	1    0    0    -1  
$EndComp
Wire Wire Line
	4850 3650 4850 3900
Connection ~ 4850 3900
Wire Wire Line
	4850 3350 4850 3150
$EndSCHEMATC
